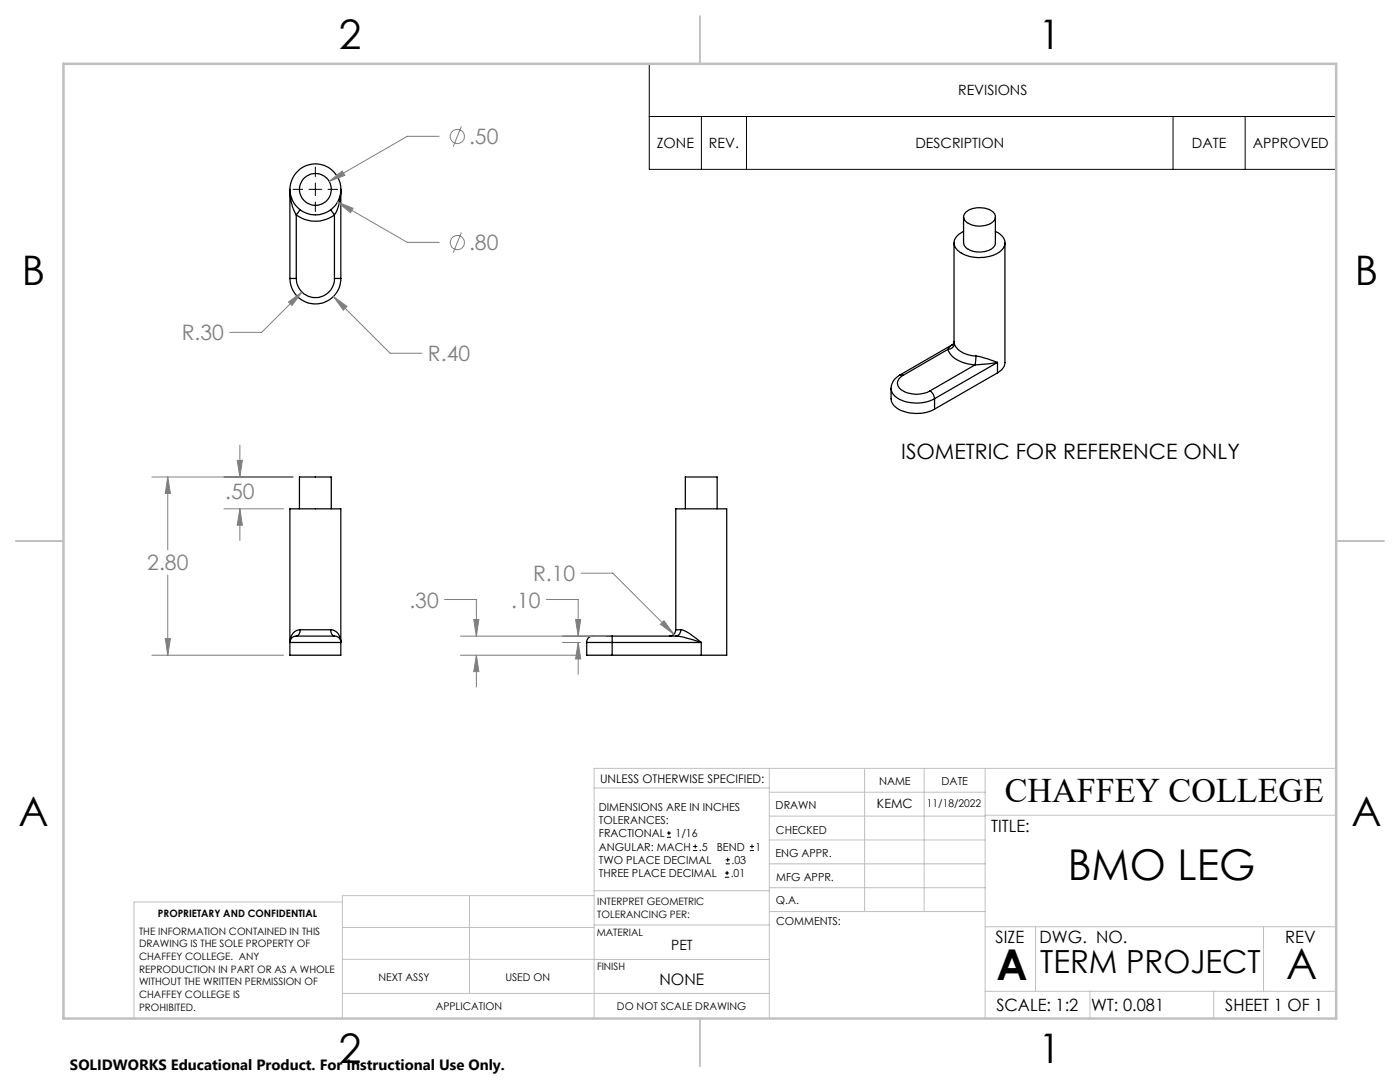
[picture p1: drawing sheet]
<svg xmlns="http://www.w3.org/2000/svg" width="279mm" height="216mm" viewBox="0 0 279 216" stroke-linecap="round" stroke-linejoin="round" font-family="sans-serif">
<g fill="none" stroke="#000" stroke-width=".25">
<path d="M57.9 37.9a10.1 10.1 0 0 0 1.2 5M57.9 37.9v-.1v17.8M57.9 55.6h1.2M57.9 55.6a5.1 5.1 0 0 0 5 5 5.1 5.1 0 0 0 5.1-5M59.1 42.9a6.4 6.4 0 0 0 7.6 0M59.1 55.6a3.8 3.8 0 0 0 3.8 3.8 3.8 3.8 0 0 0 3.8-3.8M59.1 42.9v12.7M59.9 41.9l-.8 1M66 41.9l.7 1M66.7 42.9a9.2 9.2 0 0 0 1.3-5.1v17.8M66.7 55.6h1.3M66.7 42.9v12.7"/>
<path d="M190.4 48.5v19.8M192.3 43.3v5.2a2.53 2.53 0 0 0 2.6 1.8h.4a3.1 3.1 0 0 0 3.3-1.6v-5.4M192.3 46.2a2.48 2.48 0 0 0-1.8 2.9 5.3 5.3 0 0 0 5 2.3 5.4 5.4 0 0 0 4.8-2.1 2.22 2.22 0 0 0-1.4-3l-.3-.1M192.8 42.3a4.5 4.5 0 0 1 5.6 .3 1.39 1.39 0 0 1-.8 2 4.5 4.5 0 0 1-5.1-.6 1.14 1.14 0 0 1 .3-1.7zM200.6 48.5v23.8a2.48 2.48 0 0 1-1.5 2.1M177.8 77.5v2.1a3.1 3.1 0 0 0 2.7 2.5 7.8 7.8 0 0 0 6-.5M177.8 77.5a3.2 3.2 0 0 0 2.7 2.6 8.1 8.1 0 0 0 6-.5M179.6 74.8a3.1 3.1 0 0 0-1.8 2.7M179.6 74.8l.6 .1M180.2 74.9a1.68 1.68 0 0 0-1.1 1.7 1.68 1.68 0 0 0 1.4 1.5 5.7 5.7 0 0 0 5.1-.1M185.6 78a2.02 2.02 0 0 1 .9 1.6M186.5 79.6v2"/>
<path d="M189.2 69.7a5.1 5.1 0 0 0 4.5 3l.9 .1M189.2 69.7l-9 5.2M190 68.8l-.5 .5-.3 .4M190 68.8l-10.4 6M190.4 68.2l-.1 .3-.3 .3M190.4 68.3l.1 .3M190.5 68.6a4.5 4.5 0 0 0 4.3 2.4M190.5 68.6a1.27 1.27 0 0 1-1.3 1.1M194.6 72.8l-9 5.2M194.8 71l2.3 .6 2 .7M194.8 71l-.2 1.8M199.1 72.3l-4.5 .5"/>
<path d="M199.1 72.3v2.1M199.1 72.3l-12.6 7.3M199.1 74.4l-12.6 7.2M57.9 101.5h10.1v29.2h-10.1zM59.8 101.5v-6.3h6.3v6.3M136.8 101.5v-6.3h6.3v6.3M57.9 128.2h10.1M59.1 126.9h7.6M59.1 126.9a1.25 1.25 0 0 0-1.2 1.3M59.9 125.7h6.1M59.9 125.7a1.15 1.15 0 0 1-.8 1.2M59.9 125.7a2.31 2.31 0 0 0-2 2.5"/>
<path d="M66 125.7a1.18 1.18 0 0 0 .7 1.2M66 125.7a2.26 2.26 0 0 1 2 2.5M66.7 126.9a1.2 1.2 0 0 1 1.3 1.3M117.1 128.2v2.5h5.1M117.1 128.2h5.1M122.2 126.9h-3.6a1.26 1.26 0 0 0-1.5 1.3M122.2 126.9v1.3M122.2 128.2v2.5M122.2 128.2h17.7M122.2 130.7h17.7M122.2 126.9h12.7M134.9 125.7a1.32 1.32 0 0 1-1.3 1.2"/>
<path d="M134.9 125.7v-24.2h10.1v29.2h-5.1M134.9 126.9l1.5 .2 3.5 1.1M134.9 125.7h1M135.9 125.7a10.3 10.3 0 0 1 4 2.5M135.9 125.7a1.14 1.14 0 0 1-1 1.2M139.9 128.2v2.5"/>
<circle cx="62.9" cy="37.8" r="3.2"/>
<circle cx="63" cy="37.8" r="5.1"/>
</g>
<g fill="none" stroke="#808080" stroke-width=".2">
<path d="M65.7 36.2l2.6-2.1 .5 .9zM87.6 27.2h-6.3l-15.6 9M92.1 25.2l-1.6 4M60.3 58.3l-8.1 8h-6.3M66.5 59.2l2.8 1.9-.8 .8zM66.5 59.2l11.4 11.3h6.3M67.3 40.3l3.1 1.3-.4 .8zM67.3 40.3l14 8.1h6.3M92.1 46.4l-1.6 4M57.6 60.3l2.7-2-2 2.7zM30.3 95.2h28.2M33.5 95.2l.5 3.3h-1z"/>
<path d="M33.5 95.2v14.5M47.3 91.9h1.1l-.5 3.3zM47.9 88.8v6.4M33.5 114.7v16M44.7 101.5h11.9M47.9 101.5l.5 3.3h-1.1zM47.9 101.5v6.4M88.7 119.6h6.4v7.3M109 119.6h6.4v7.3M116 114.4h6.3l12.2 12.1M30.3 130.7h26.3M33 127.4h1l-.5 3.3z"/>
<path d="M91.9 130.7h23.9M91.9 126.9h29M94.5 123.6h1.1l-.5 3.3zM95.1 130.7v6.4M95.1 130.7l.5 3.3h-1.1zM112.2 128.2h3.6M114.9 123.6h1l-.5 3.3zM115.4 128.2l.5 3.3h-1zM115.4 128.2v6.3M131.8 124.6l.7-.7 2 2.6z"/>
<circle cx="91.3" cy="27.3" r="1.41"/>
<circle cx="91.3" cy="48.4" r="1.41"/>
</g>
<g fill="none" stroke="#000" stroke-width=".2">
<path d="M129.6 12.7h137.1v21.1h-137.1zM58.5 37.8h1.9M61.7 37.8h2.5M62.9 33.3v1.9M62.9 36.5v2.6M65.5 37.8h1.9M129.6 23.2h137.1M140 23.2v10.6M149 23.2v10.6M234.1 23.2v10.6M248.5 23.2v10.6M62.9 40.3v1.9"/>
<path d="M133.1 167.1h.8M133.1 166.2h.8M133.5 165.8v.9M138.3 169.7h.8M138.3 168.9h.8M138.7 168.5v.8M144.7 175h.8M144.7 174.2h.8M144.8 172.4h.9M144.8 171.6h.9M145.1 173.8v.8M145.2 171.1v.9"/>
<path d="M149.6 169.7h.9M149.6 168.9h.9M150.1 168.5v.8"/>
</g>
<g fill="none" stroke="#c0c0c0" stroke-width=".2">
<path d="M118.6 157.2h34.9M153.5 153.3v49.9M153.5 158.1h43.1M172.5 153.3v28.6M184.4 153.3v28.6M196.6 153.3v49.9M266.7 153.3h-148.1v49.9M68.3 180h-41.6v23.2M93.7 178.7v19.5M118.6 178.7h-50.3v24.5M118.6 177.7h35M153.5 167.6h43.1"/>
<path d="M153.5 162.8h43.1M153.5 172.4h43.1M153.5 177.1h43.1M196.6 162.7h70.1M68.3 198.2h85.2M68.3 191.4l85.2 .1M68.3 185.1h50.3M118.6 184.6h35M153.6 181.9h43M196.6 197.8h70.1M196.6 184.9h70.1M206.7 184.9v12.9"/>
<path d="M217.5 197.8v5.4M242.2 197.8v5.4M252.2 184.9v12.9"/>
</g>
<path d="M139.7 3.2v9.5M3.1 107.9h9.6M266.7 107.9h9.5M139.7 203.2v9.6" fill="none" stroke="#c0c0c0" stroke-width=".25"/>
<path d="M12.7 12.7h254v190.5h-254z" fill="none" stroke="#c0c0c0" stroke-width=".5"/>
<path d="M33.5 95.2l.5 3.3h-1zM33 127.4h1l-.5 3.3zM47.3 91.9h1.1l-.5 3.3zM47.9 101.5l.5 3.3h-1.1zM94.5 123.6h1.1l-.5 3.3zM95.1 130.7l.5 3.3h-1.1zM114.9 123.6h1l-.5 3.3zM115.4 128.2l.5 3.3h-1zM132.5 123.9l-.7 .7 2.7 1.9zM65.7 36.2l3.1-1.2-.5-.9zM67.3 40.3l2.7 2.1 .4-.8zM66.5 59.2l2 2.7 .8-.8zM57.6 60.3l.7 .7 2-2.7z" fill="#808080"/>
<g font-size="8.5">
<text x="213.1" y="175.5">BMO LEG</text>
<text x="198.9" y="195.5">A</text>
<text x="256.7" y="195.4">A</text>
</g>
<g font-size="8.1">
<text x="67.6" y="9.7">2</text>
<text x="207.3" y="9.7">1</text>
<text x="4.4" y="57">B</text>
<text x="270.4" y="57">B</text>
<text x="3.7" y="164.9">A</text>
<text x="269.7" y="164.9">A</text>
<text x="67.6" y="212.2">2</text>
<text x="207.3" y="212.2">1</text>
</g>
<text font-size="6.9" x="200.5" y="160.1">CHAFFEY COLLEGE</text>
<text font-size="6.3" x="207.6" y="194.1">TERM PROJECT</text>
<g font-size="4.2" fill="#808080">
<text x="93.6" y="28.8">.50</text>
<text x="93.6" y="49.9">.80</text>
<text x="36.3" y="67.9">R.30</text>
<text x="85.4" y="72.1">R.40</text>
<text x="45" y="99.5">.50</text>
<text x="29.4" y="113.8">2.80</text>
<text x="106.4" y="116">R.10</text>
<text x="81.7" y="121.2">.30</text>
<text x="102" y="121.2">.10</text>
</g>
<text font-size="4.2" x="179.9" y="91.7">ISOMETRIC FOR REFERENCE ONLY</text>
<g font-size="3.4">
<text x="197.8" y="166">TITLE:</text>
<text x="198.7" y="188.1">SIZE</text>
<text x="207.5" y="188.1">DWG. NO.</text>
<text x="256.5" y="188.2">REV</text>
<text x="198.8" y="201.7">SCALE: 1:2</text>
<text x="217.7" y="201.8">WT: 0.081</text>
<text x="244.5" y="201.7">SHEET 1 OF 1</text>
</g>
<text font-size="3.2" x="131.6" y="196.6">NONE</text>
<text font-size="3" x="14" y="213.5">SOLIDWORKS Educational Product. For Instructional Use Only.</text>
<g font-size="2.8">
<text x="191.2" y="19">REVISIONS</text>
<text x="131.1" y="29.6">ZONE</text>
<text x="141.5" y="29.6">REV.</text>
<text x="182.7" y="29.6">DESCRIPTION</text>
<text x="237.9" y="29.6">DATE</text>
<text x="250" y="29.6">APPROVED</text>
<text x="134" y="189.5">PET</text>
</g>
<text font-size="2.5" x="175" y="161.3">KEMC</text>
<text font-size="2.4" x="119.8" y="156.2">UNLESS OTHERWISE SPECIFIED:</text>
<g font-size="2.2">
<text x="119.5" y="161.8">DIMENSIONS ARE IN INCHES</text>
<text x="154.8" y="161.4">DRAWN</text>
<text x="175.4" y="156.6">NAME</text>
<text x="187.9" y="156.7">DATE</text>
<text x="119.5" y="164.4">TOLERANCES:</text>
<text x="119.5" y="167.1">FRACTIONAL</text>
<text x="134.8" y="167.1">1/16</text>
<text x="154.9" y="166.3">CHECKED</text>
<text x="119.5" y="172.4">TWO PLACE DECIMAL</text>
<text x="119.5" y="169.7">ANGULAR: MACH</text>
<text x="139.5" y="169.7">.5</text>
<text x="143" y="169.7">BEND</text>
<text x="146" y="172.4">.03</text>
<text x="150.8" y="169.7">1</text>
<text x="154.8" y="171">ENG APPR.</text>
<text x="119.5" y="175">THREE PLACE DECIMAL</text>
<text x="145.8" y="175">.01</text>
<text x="154.9" y="175.7">MFG APPR.</text>
<text x="154.9" y="180.4">Q.A.</text>
<text x="154.9" y="184.6">COMMENTS:</text>
</g>
<g font-size="2.1">
<text x="185" y="160.9">11/18/2022</text>
<text x="75.5" y="195.7">NEXT ASSY</text>
<text x="100.9" y="195.7">USED ON</text>
<text x="86.9" y="201.5">APPLICATION</text>
<text x="123.1" y="201.6">DO NOT SCALE DRAWING</text>
</g>
<g font-size="2">
<text x="31.5" y="182.9">PROPRIETARY AND CONFIDENTIAL</text>
<text x="119.2" y="180.6">INTERPRET GEOMETRIC</text>
<text x="119.2" y="183.1">TOLERANCING PER:</text>
<text x="27.8" y="186.5">THE INFORMATION CONTAINED IN THIS</text>
<text x="27.8" y="189">DRAWING IS THE SOLE PROPERTY OF</text>
<text x="27.8" y="191.6">CHAFFEY COLLEGE. ANY</text>
<text x="119.1" y="186.7">MATERIAL</text>
<text x="27.8" y="194.1">REPRODUCTION IN PART OR AS A WHOLE</text>
<text x="27.8" y="196.6">WITHOUT THE WRITTEN PERMISSION OF</text>
<text x="119.1" y="193.5">FINISH</text>
<text x="27.8" y="199.1">CHAFFEY COLLEGE IS</text>
<text x="27.8" y="201.7">PROHIBITED.</text>
</g>
</svg>
